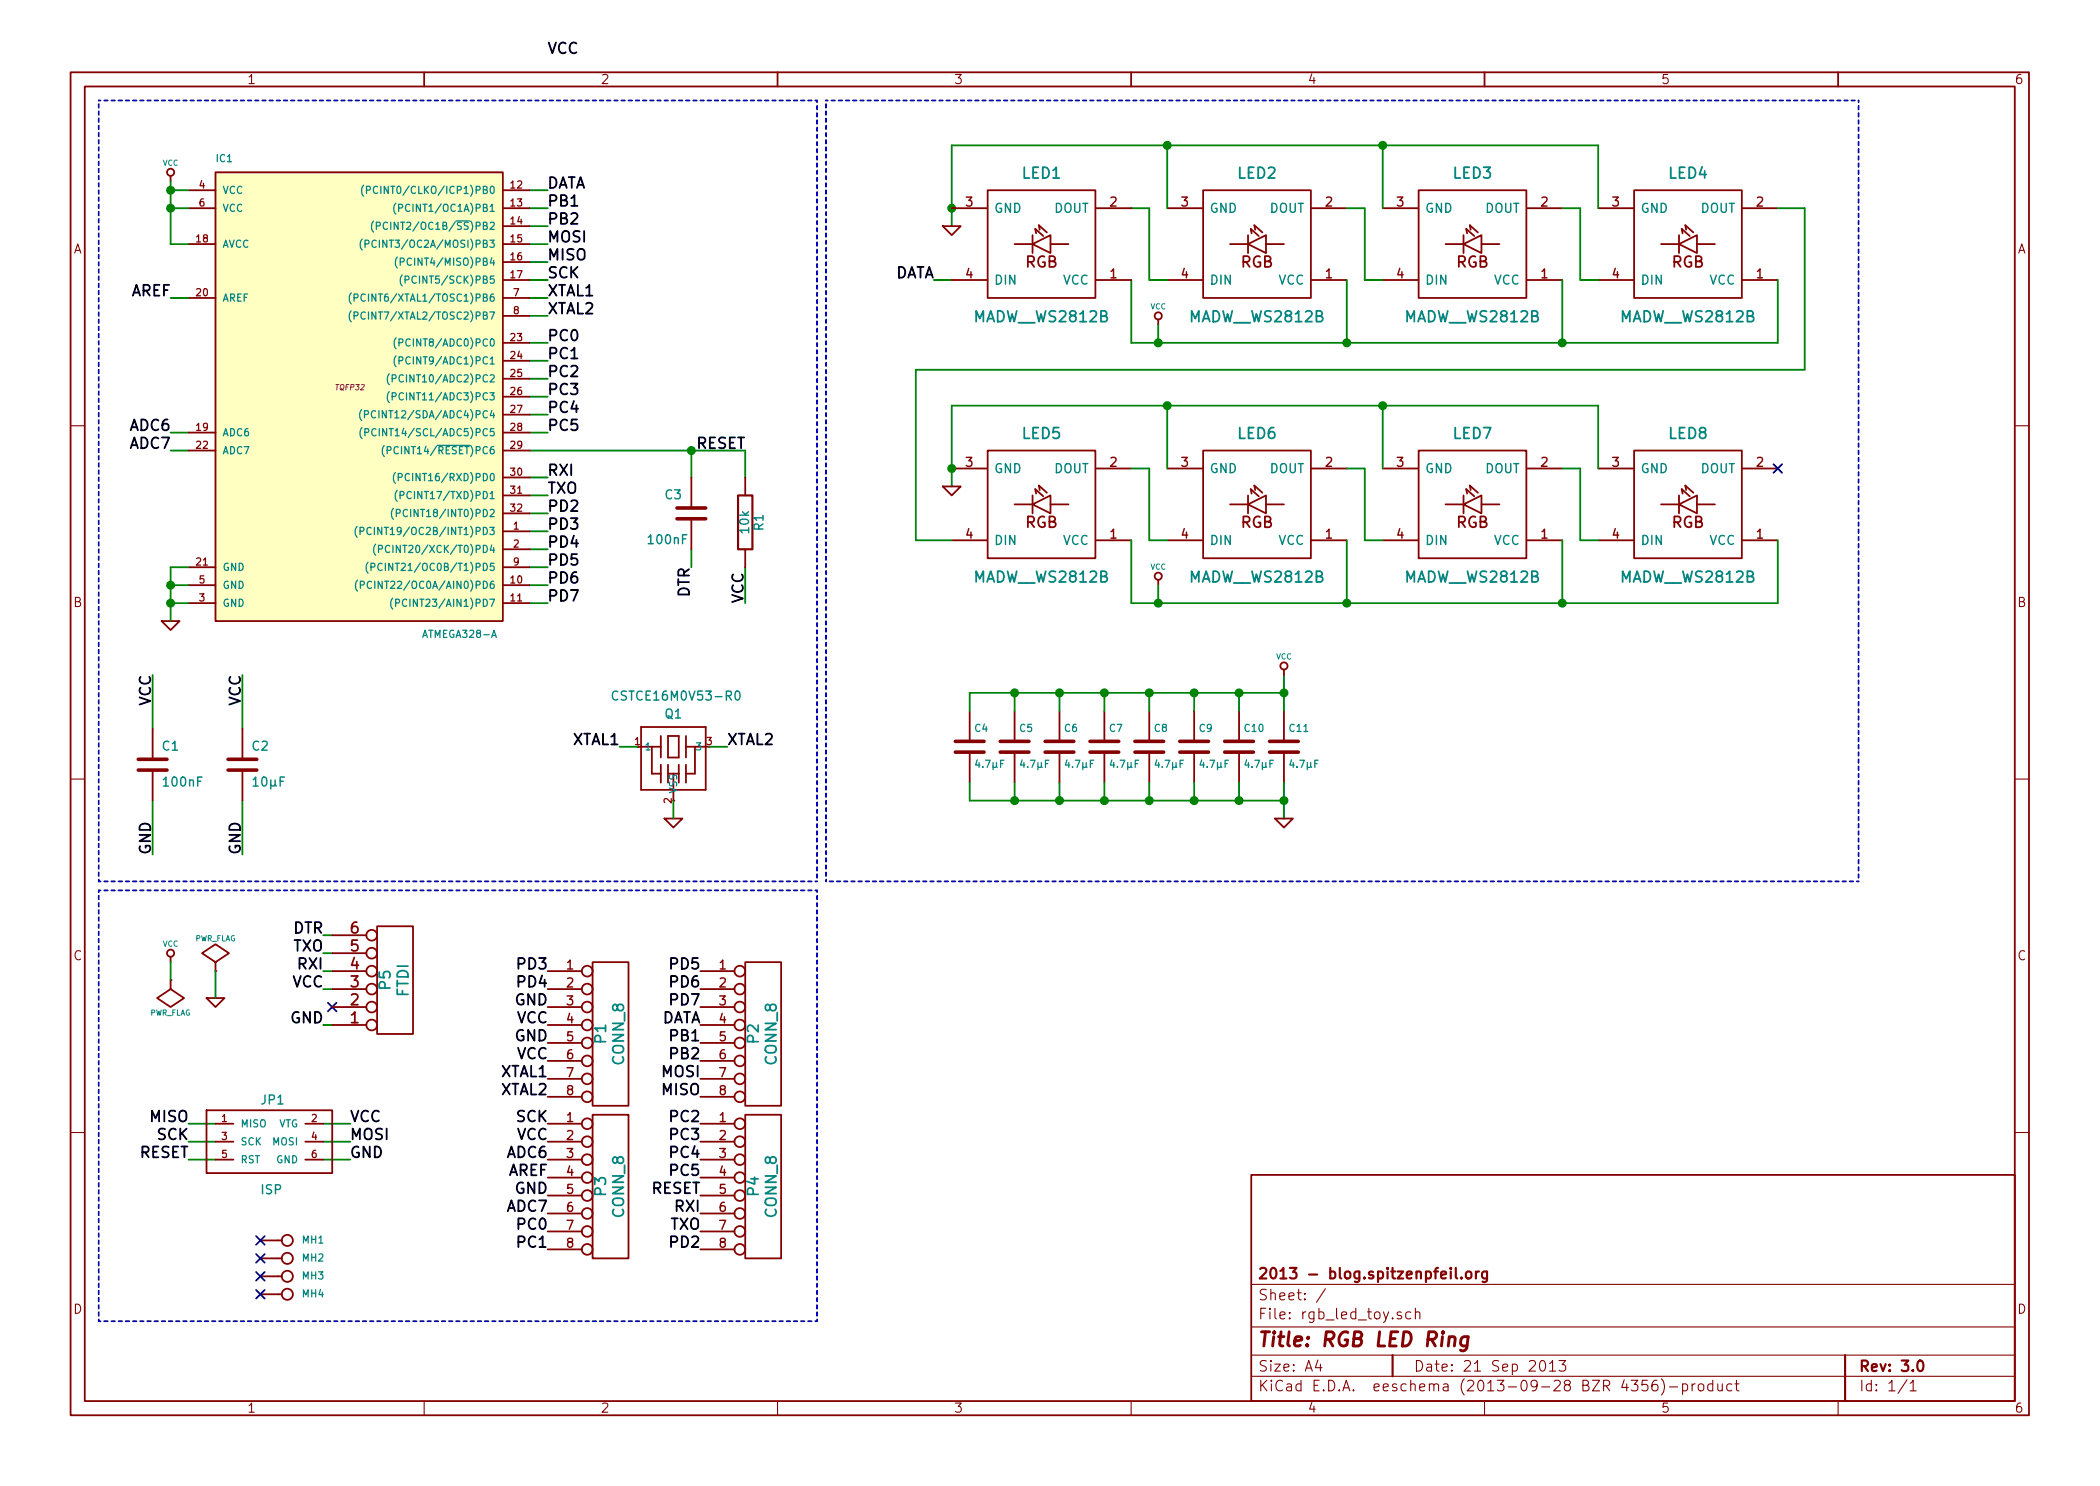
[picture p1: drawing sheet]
EESchema Schematic File Version 2
LIBS:power
LIBS:atmega8_168_328_TQFP
LIBS:my_parts
LIBS:ref-packages
LIBS:device
LIBS:conn
LIBS:linear
LIBS:regul
LIBS:74xx
LIBS:cmos4000
LIBS:adc-dac
LIBS:memory
LIBS:xilinx
LIBS:special
LIBS:microcontrollers
LIBS:dsp
LIBS:microchip
LIBS:analog_switches
LIBS:motorola
LIBS:texas
LIBS:intel
LIBS:audio
LIBS:interface
LIBS:digital-audio
LIBS:philips
LIBS:display
LIBS:cypress
LIBS:siliconi
LIBS:contrib
LIBS:valves
LIBS:atmel
LIBS:murata-resonators
LIBS:rgb_led_toy-cache
EELAYER 24 0
EELAYER END
$Descr A4 11693 8268
encoding utf-8
Sheet 1 1
Title "RGB LED Ring"
Date "21 Sep 2013"
Rev "3.0"
Comp "2013 - blog.spitzenpfeil.org"
Comment1 ""
Comment2 ""
Comment3 ""
Comment4 ""
$EndDescr
Wire Wire Line
	3050 2850 2950 2850
Connection ~ 3850 2500
Wire Wire Line
	3850 2650 3850 2500
Wire Wire Line
	2950 2650 3050 2650
Wire Wire Line
	1850 5500 1800 5500
Wire Wire Line
	1850 5300 1800 5300
Wire Wire Line
	2950 2400 3050 2400
Wire Wire Line
	2950 2200 3050 2200
Wire Wire Line
	3050 2000 2950 2000
Wire Wire Line
	2950 1450 3050 1450
Wire Wire Line
	1200 6350 1050 6350
Wire Wire Line
	1800 6450 1950 6450
Wire Wire Line
	1800 6250 1950 6250
Wire Notes Line
	4550 550  550  550 
Wire Notes Line
	4550 550  4550 4900
Wire Notes Line
	4550 4900 550  4900
Wire Notes Line
	550  4900 550  550 
Wire Wire Line
	4150 2500 4150 2650
Wire Wire Line
	2950 2500 4150 2500
Wire Wire Line
	1350 4050 1350 3750
Wire Wire Line
	850  4450 850  4750
Wire Wire Line
	850  4050 850  3750
Wire Wire Line
	1350 4450 1350 4750
Wire Wire Line
	4150 3350 4150 3150
Wire Wire Line
	1950 6350 1800 6350
Wire Wire Line
	1050 6250 1200 6250
Wire Wire Line
	1050 6450 1200 6450
Wire Wire Line
	3050 1350 2950 1350
Wire Wire Line
	3050 1550 2950 1550
Wire Wire Line
	2950 1900 3050 1900
Wire Wire Line
	2950 2100 3050 2100
Wire Wire Line
	3050 2300 2950 2300
Wire Wire Line
	1800 5200 1850 5200
Wire Wire Line
	1800 5400 1850 5400
Wire Wire Line
	1850 5700 1800 5700
Wire Wire Line
	3050 2750 2950 2750
Wire Wire Line
	3850 3050 3850 3150
Wire Notes Line
	550  7350 550  4950
Text Label 3050 2850 0    60   ~ 0
PD2
Text Label 1800 5300 2    60   ~ 0
TXO
Text Label 1800 5400 2    60   ~ 0
RXI
Text Label 1800 5500 2    60   ~ 0
VCC
Text Label 1800 5200 2    60   ~ 0
DTR
Text Label 3850 3150 3    60   ~ 0
DTR
$Comp
L C C3
U 1 1
P 3850 2850
F 0 "C3" H 3700 2950 50  0000 L CNN
F 1 "100nF" H 3600 2700 50  0000 L CNN
F 2 "" H 3850 2850 60  0001 C CNN
F 3 "" H 3850 2850 60  0001 C CNN
	1    3850 2850
	1    0    0    -1  
$EndComp
Text Label 3050 2750 0    60   ~ 0
TXO
Text Label 3050 2650 0    60   ~ 0
RXI
NoConn ~ 1850 5600
Text Label 1800 5700 2    60   ~ 0
GND
$Comp
L CONN_6 P5
U 1 1
P 2200 5450
F 0 "P5" V 2150 5450 60  0000 C CNN
F 1 "FTDI" V 2250 5450 60  0000 C CNN
F 2 "" H 2200 5450 60  0001 C CNN
F 3 "" H 2200 5450 60  0001 C CNN
	1    2200 5450
	1    0    0    1   
$EndComp
Text Label 3050 2100 0    60   ~ 0
PC2
Text Label 3050 2200 0    60   ~ 0
PC3
Text Label 3050 2000 0    60   ~ 0
PC1
Text Label 3050 1900 0    60   ~ 0
PC0
$Comp
L CONN_1 MH4
U 1 1
P 1600 7200
F 0 "MH4" H 1680 7200 40  0000 L CNN
F 1 "CONN_1" H 1600 7255 30  0001 C CNN
F 2 "" H 1600 7200 60  0001 C CNN
F 3 "" H 1600 7200 60  0001 C CNN
	1    1600 7200
	1    0    0    -1  
$EndComp
$Comp
L CONN_1 MH3
U 1 1
P 1600 7100
F 0 "MH3" H 1680 7100 40  0000 L CNN
F 1 "CONN_1" H 1600 7155 30  0001 C CNN
F 2 "" H 1600 7100 60  0001 C CNN
F 3 "" H 1600 7100 60  0001 C CNN
	1    1600 7100
	1    0    0    -1  
$EndComp
$Comp
L CONN_1 MH2
U 1 1
P 1600 7000
F 0 "MH2" H 1680 7000 40  0000 L CNN
F 1 "CONN_1" H 1600 7055 30  0001 C CNN
F 2 "" H 1600 7000 60  0001 C CNN
F 3 "" H 1600 7000 60  0001 C CNN
	1    1600 7000
	1    0    0    -1  
$EndComp
$Comp
L CONN_1 MH1
U 1 1
P 1600 6900
F 0 "MH1" H 1680 6900 40  0000 L CNN
F 1 "CONN_1" H 1600 6955 30  0001 C CNN
F 2 "" H 1600 6900 60  0001 C CNN
F 3 "" H 1600 6900 60  0001 C CNN
	1    1600 6900
	1    0    0    -1  
$EndComp
$Comp
L MADW__AVR_ISP JP1
U 1 1
P 1500 6350
F 0 "JP1" H 1450 6550 50  0000 L BNN
F 1 "ISP" H 1450 6050 50  0000 L BNN
F 2 "" H 1500 6350 60  0001 C CNN
F 3 "" H 1500 6350 60  0001 C CNN
	1    1500 6350
	1    0    0    -1  
$EndComp
Text Label 3050 1550 0    60   ~ 0
SCK
Text Label 3050 1450 0    60   ~ 0
MISO
Text Label 3050 1350 0    60   ~ 0
MOSI
Text Label 1350 4750 1    60   ~ 0
GND
Text Label 1350 3750 3    60   ~ 0
VCC
$Comp
L C C2
U 1 1
P 1350 4250
F 0 "C2" H 1400 4350 50  0000 L CNN
F 1 "10µF" H 1400 4150 50  0000 L CNN
F 2 "" H 1350 4250 60  0001 C CNN
F 3 "" H 1350 4250 60  0001 C CNN
	1    1350 4250
	1    0    0    -1  
$EndComp
Text Label 850  4750 1    60   ~ 0
GND
Text Label 850  3750 3    60   ~ 0
VCC
$Comp
L C C1
U 1 1
P 850 4250
F 0 "C1" H 900 4350 50  0000 L CNN
F 1 "100nF" H 900 4150 50  0000 L CNN
F 2 "" H 850 4250 60  0001 C CNN
F 3 "" H 850 4250 60  0001 C CNN
	1    850  4250
	1    0    0    -1  
$EndComp
Text Label 4150 3350 1    60   ~ 0
VCC
$Comp
L R R1
U 1 1
P 4150 2900
F 0 "R1" V 4230 2900 50  0000 C CNN
F 1 "10k" V 4150 2900 50  0000 C CNN
F 2 "" H 4150 2900 60  0001 C CNN
F 3 "" H 4150 2900 60  0001 C CNN
	1    4150 2900
	1    0    0    -1  
$EndComp
Text Label 4150 2500 2    60   ~ 0
RESET
Text Label 1050 6450 2    60   ~ 0
RESET
Text Label 1050 6350 2    60   ~ 0
SCK
Text Label 1050 6250 2    60   ~ 0
MISO
Text Label 1950 6350 0    60   ~ 0
MOSI
Text Label 1950 6450 0    60   ~ 0
GND
Text Label 1950 6250 0    60   ~ 0
VCC
$Comp
L GND #PWR01
U 1 1
P 950 3450
F 0 "#PWR01" H 950 3450 30  0001 C CNN
F 1 "GND" H 950 3380 30  0001 C CNN
F 2 "" H 950 3450 60  0001 C CNN
F 3 "" H 950 3450 60  0001 C CNN
	1    950  3450
	1    0    0    -1  
$EndComp
Text Label 3050 300  0    60   ~ 0
VCC
$Comp
L VCC #PWR02
U 1 1
P 950 1000
F 0 "#PWR02" H 950 1100 30  0001 C CNN
F 1 "VCC" H 950 1100 30  0000 C CNN
F 2 "" H 950 1000 60  0001 C CNN
F 3 "" H 950 1000 60  0001 C CNN
	1    950  1000
	1    0    0    -1  
$EndComp
Wire Notes Line
	550  4950 4550 4950
$Comp
L MADW__WS2812B LED2
U 1 1
P 7000 1350
F 0 "LED2" V 7400 1350 60  0000 C CNN
F 1 "MADW__WS2812B" V 6600 1350 60  0000 C CNN
F 2 "" H 7000 1300 60  0000 C CNN
F 3 "" H 7000 1300 60  0000 C CNN
	1    7000 1350
	0    -1   -1   0   
$EndComp
$Comp
L MADW__WS2812B LED3
U 1 1
P 8200 1350
F 0 "LED3" V 8600 1350 60  0000 C CNN
F 1 "MADW__WS2812B" V 7800 1350 60  0000 C CNN
F 2 "" H 8200 1300 60  0000 C CNN
F 3 "" H 8200 1300 60  0000 C CNN
	1    8200 1350
	0    -1   -1   0   
$EndComp
$Comp
L MADW__WS2812B LED4
U 1 1
P 9400 1350
F 0 "LED4" V 9800 1350 60  0000 C CNN
F 1 "MADW__WS2812B" V 9000 1350 60  0000 C CNN
F 2 "" H 9400 1300 60  0000 C CNN
F 3 "" H 9400 1300 60  0000 C CNN
	1    9400 1350
	0    -1   -1   0   
$EndComp
$Comp
L MADW__WS2812B LED5
U 1 1
P 5800 2800
F 0 "LED5" V 6200 2800 60  0000 C CNN
F 1 "MADW__WS2812B" V 5400 2800 60  0000 C CNN
F 2 "" H 5800 2750 60  0000 C CNN
F 3 "" H 5800 2750 60  0000 C CNN
	1    5800 2800
	0    -1   -1   0   
$EndComp
$Comp
L MADW__WS2812B LED6
U 1 1
P 7000 2800
F 0 "LED6" V 7400 2800 60  0000 C CNN
F 1 "MADW__WS2812B" V 6600 2800 60  0000 C CNN
F 2 "" H 7000 2750 60  0000 C CNN
F 3 "" H 7000 2750 60  0000 C CNN
	1    7000 2800
	0    -1   -1   0   
$EndComp
$Comp
L MADW__WS2812B LED7
U 1 1
P 8200 2800
F 0 "LED7" V 8600 2800 60  0000 C CNN
F 1 "MADW__WS2812B" V 7800 2800 60  0000 C CNN
F 2 "" H 8200 2750 60  0000 C CNN
F 3 "" H 8200 2750 60  0000 C CNN
	1    8200 2800
	0    -1   -1   0   
$EndComp
$Comp
L MADW__WS2812B LED8
U 1 1
P 9400 2800
F 0 "LED8" V 9800 2800 60  0000 C CNN
F 1 "MADW__WS2812B" V 9000 2800 60  0000 C CNN
F 2 "" H 9400 2750 60  0000 C CNN
F 3 "" H 9400 2750 60  0000 C CNN
	1    9400 2800
	0    -1   -1   0   
$EndComp
Wire Wire Line
	6300 1150 6400 1150
Wire Wire Line
	6400 1150 6400 1550
Wire Wire Line
	6400 1550 6500 1550
Wire Wire Line
	7500 1150 7600 1150
Wire Wire Line
	7600 1150 7600 1550
Wire Wire Line
	7600 1550 7700 1550
Wire Wire Line
	8700 1150 8800 1150
Wire Wire Line
	8800 1150 8800 1550
Wire Wire Line
	8800 1550 8900 1550
Wire Wire Line
	6300 2600 6400 2600
Wire Wire Line
	6400 3000 6500 3000
Wire Wire Line
	6400 2600 6400 3000
Wire Wire Line
	7500 2600 7600 2600
Wire Wire Line
	7600 2600 7600 3000
Wire Wire Line
	7600 3000 7700 3000
Wire Wire Line
	8700 2600 8800 2600
Wire Wire Line
	8800 2600 8800 3000
Wire Wire Line
	8800 3000 8900 3000
Wire Wire Line
	6300 1550 6300 1900
Wire Wire Line
	6300 1900 9900 1900
Wire Wire Line
	7500 1900 7500 1550
Wire Wire Line
	8700 1900 8700 1550
Connection ~ 7500 1900
Wire Wire Line
	9900 1900 9900 1550
Connection ~ 8700 1900
Wire Wire Line
	6300 3000 6300 3350
Wire Wire Line
	6300 3350 9900 3350
Wire Wire Line
	8700 3350 8700 3000
Wire Wire Line
	9900 3350 9900 3000
Connection ~ 8700 3350
Wire Wire Line
	5300 800  5300 1250
Wire Wire Line
	5300 800  8900 800 
Wire Wire Line
	7700 800  7700 1150
Connection ~ 6500 800 
Wire Wire Line
	8900 800  8900 1150
Connection ~ 7700 800 
Wire Wire Line
	5300 2250 8900 2250
Wire Wire Line
	6500 2250 6500 2600
Wire Wire Line
	7700 2250 7700 2600
Connection ~ 6500 2250
Wire Wire Line
	8900 2250 8900 2600
Connection ~ 7700 2250
Wire Wire Line
	10050 1150 10050 2050
Wire Wire Line
	10050 2050 5100 2050
Wire Wire Line
	5100 2050 5100 3000
Wire Wire Line
	5100 3000 5300 3000
$Comp
L VCC #PWR03
U 1 1
P 6450 1800
F 0 "#PWR03" H 6450 1900 30  0001 C CNN
F 1 "VCC" H 6450 1900 30  0000 C CNN
F 2 "" H 6450 1800 60  0000 C CNN
F 3 "" H 6450 1800 60  0000 C CNN
	1    6450 1800
	1    0    0    -1  
$EndComp
$Comp
L VCC #PWR04
U 1 1
P 6450 3250
F 0 "#PWR04" H 6450 3350 30  0001 C CNN
F 1 "VCC" H 6450 3350 30  0000 C CNN
F 2 "" H 6450 3250 60  0000 C CNN
F 3 "" H 6450 3250 60  0000 C CNN
	1    6450 3250
	1    0    0    -1  
$EndComp
Wire Wire Line
	6450 1800 6450 1900
Connection ~ 6450 1900
Wire Wire Line
	6450 3250 6450 3350
Connection ~ 6450 3350
Connection ~ 5300 1150
Connection ~ 5300 2600
Text Label 3050 1050 0    60   ~ 0
DATA
Wire Wire Line
	2950 1050 3050 1050
Wire Wire Line
	5300 1550 5200 1550
Text Label 5200 1550 2    60   ~ 0
DATA
Wire Wire Line
	7500 3000 7500 3350
Connection ~ 7500 3350
$Comp
L C C4
U 1 1
P 5400 4150
F 0 "C4" H 5425 4250 40  0000 L CNN
F 1 "4.7µF" H 5425 4050 40  0000 L CNN
F 2 "" H 5438 4000 30  0000 C CNN
F 3 "" H 5400 4150 60  0000 C CNN
	1    5400 4150
	1    0    0    -1  
$EndComp
$Comp
L C C5
U 1 1
P 5650 4150
F 0 "C5" H 5675 4250 40  0000 L CNN
F 1 "4.7µF" H 5675 4050 40  0000 L CNN
F 2 "" H 5688 4000 30  0000 C CNN
F 3 "" H 5650 4150 60  0000 C CNN
	1    5650 4150
	1    0    0    -1  
$EndComp
$Comp
L C C6
U 1 1
P 5900 4150
F 0 "C6" H 5925 4250 40  0000 L CNN
F 1 "4.7µF" H 5925 4050 40  0000 L CNN
F 2 "" H 5938 4000 30  0000 C CNN
F 3 "" H 5900 4150 60  0000 C CNN
	1    5900 4150
	1    0    0    -1  
$EndComp
$Comp
L C C7
U 1 1
P 6150 4150
F 0 "C7" H 6175 4250 40  0000 L CNN
F 1 "4.7µF" H 6175 4050 40  0000 L CNN
F 2 "" H 6188 4000 30  0000 C CNN
F 3 "" H 6150 4150 60  0000 C CNN
	1    6150 4150
	1    0    0    -1  
$EndComp
$Comp
L C C8
U 1 1
P 6400 4150
F 0 "C8" H 6425 4250 40  0000 L CNN
F 1 "4.7µF" H 6425 4050 40  0000 L CNN
F 2 "" H 6438 4000 30  0000 C CNN
F 3 "" H 6400 4150 60  0000 C CNN
	1    6400 4150
	1    0    0    -1  
$EndComp
$Comp
L C C9
U 1 1
P 6650 4150
F 0 "C9" H 6675 4250 40  0000 L CNN
F 1 "4.7µF" H 6675 4050 40  0000 L CNN
F 2 "" H 6688 4000 30  0000 C CNN
F 3 "" H 6650 4150 60  0000 C CNN
	1    6650 4150
	1    0    0    -1  
$EndComp
$Comp
L C C10
U 1 1
P 6900 4150
F 0 "C10" H 6925 4250 40  0000 L CNN
F 1 "4.7µF" H 6925 4050 40  0000 L CNN
F 2 "" H 6938 4000 30  0000 C CNN
F 3 "" H 6900 4150 60  0000 C CNN
	1    6900 4150
	1    0    0    -1  
$EndComp
$Comp
L C C11
U 1 1
P 7150 4150
F 0 "C11" H 7175 4250 40  0000 L CNN
F 1 "4.7µF" H 7175 4050 40  0000 L CNN
F 2 "" H 7188 4000 30  0000 C CNN
F 3 "" H 7150 4150 60  0000 C CNN
	1    7150 4150
	1    0    0    -1  
$EndComp
Wire Wire Line
	5400 4350 5400 4450
Wire Wire Line
	5650 4350 5650 4450
Connection ~ 5650 4450
Wire Wire Line
	5900 4350 5900 4450
Connection ~ 5900 4450
Wire Wire Line
	6150 4450 6150 4350
Connection ~ 6150 4450
Wire Wire Line
	6400 4450 6400 4350
Connection ~ 6400 4450
Wire Wire Line
	6650 4450 6650 4350
Connection ~ 6650 4450
Wire Wire Line
	6900 4450 6900 4350
Connection ~ 6900 4450
Wire Wire Line
	7150 4350 7150 4550
Wire Wire Line
	5400 4450 7150 4450
Wire Wire Line
	5400 3950 5400 3850
Wire Wire Line
	5400 3850 7150 3850
Wire Wire Line
	7150 3750 7150 3950
Wire Wire Line
	6900 3950 6900 3850
Connection ~ 6900 3850
Wire Wire Line
	6650 3850 6650 3950
Connection ~ 6650 3850
Wire Wire Line
	6400 3850 6400 3950
Connection ~ 6400 3850
Wire Wire Line
	6150 3850 6150 3950
Connection ~ 6150 3850
Wire Wire Line
	5900 3850 5900 3950
Connection ~ 5900 3850
Wire Wire Line
	5650 3850 5650 3950
Connection ~ 5650 3850
Connection ~ 7150 4450
$Comp
L VCC #PWR05
U 1 1
P 7150 3750
F 0 "#PWR05" H 7150 3850 30  0001 C CNN
F 1 "VCC" H 7150 3850 30  0000 C CNN
F 2 "" H 7150 3750 60  0000 C CNN
F 3 "" H 7150 3750 60  0000 C CNN
	1    7150 3750
	1    0    0    -1  
$EndComp
Connection ~ 7150 3850
NoConn ~ 9900 2600
Wire Wire Line
	9900 1150 10050 1150
Wire Wire Line
	5300 2250 5300 2700
Wire Wire Line
	6500 1150 6500 800 
$Comp
L VCC #PWR06
U 1 1
P 950 5350
F 0 "#PWR06" H 950 5450 30  0001 C CNN
F 1 "VCC" H 950 5450 30  0000 C CNN
F 2 "" H 950 5350 60  0000 C CNN
F 3 "" H 950 5350 60  0000 C CNN
	1    950  5350
	1    0    0    -1  
$EndComp
$Comp
L GND #PWR07
U 1 1
P 1200 5550
F 0 "#PWR07" H 1200 5550 30  0001 C CNN
F 1 "GND" H 1200 5480 30  0001 C CNN
F 2 "" H 1200 5550 60  0000 C CNN
F 3 "" H 1200 5550 60  0000 C CNN
	1    1200 5550
	1    0    0    -1  
$EndComp
$Comp
L PWR_FLAG #FLG08
U 1 1
P 950 5450
F 0 "#FLG08" H 950 5545 30  0001 C CNN
F 1 "PWR_FLAG" H 950 5630 30  0000 C CNN
F 2 "" H 950 5450 60  0000 C CNN
F 3 "" H 950 5450 60  0000 C CNN
	1    950  5450
	-1   0    0    1   
$EndComp
$Comp
L PWR_FLAG #FLG09
U 1 1
P 1200 5400
F 0 "#FLG09" H 1200 5495 30  0001 C CNN
F 1 "PWR_FLAG" H 1200 5580 30  0000 C CNN
F 2 "" H 1200 5400 60  0000 C CNN
F 3 "" H 1200 5400 60  0000 C CNN
	1    1200 5400
	1    0    0    -1  
$EndComp
Wire Wire Line
	950  5350 950  5450
Wire Wire Line
	1200 5400 1200 5550
NoConn ~ 1450 6900
NoConn ~ 1450 7000
NoConn ~ 1450 7100
NoConn ~ 1450 7200
$Comp
L CONN_8 P1
U 1 1
P 3400 5750
F 0 "P1" V 3350 5750 60  0000 C CNN
F 1 "CONN_8" V 3450 5750 60  0000 C CNN
F 2 "" H 3400 5750 60  0000 C CNN
F 3 "" H 3400 5750 60  0000 C CNN
	1    3400 5750
	1    0    0    -1  
$EndComp
$Comp
L CONN_8 P3
U 1 1
P 3400 6600
F 0 "P3" V 3350 6600 60  0000 C CNN
F 1 "CONN_8" V 3450 6600 60  0000 C CNN
F 2 "" H 3400 6600 60  0000 C CNN
F 3 "" H 3400 6600 60  0000 C CNN
	1    3400 6600
	1    0    0    -1  
$EndComp
$Comp
L CONN_8 P2
U 1 1
P 4250 5750
F 0 "P2" V 4200 5750 60  0000 C CNN
F 1 "CONN_8" V 4300 5750 60  0000 C CNN
F 2 "" H 4250 5750 60  0000 C CNN
F 3 "" H 4250 5750 60  0000 C CNN
	1    4250 5750
	1    0    0    -1  
$EndComp
$Comp
L CONN_8 P4
U 1 1
P 4250 6600
F 0 "P4" V 4200 6600 60  0000 C CNN
F 1 "CONN_8" V 4300 6600 60  0000 C CNN
F 2 "" H 4250 6600 60  0000 C CNN
F 3 "" H 4250 6600 60  0000 C CNN
	1    4250 6600
	1    0    0    -1  
$EndComp
Text Label 3050 5400 2    60   ~ 0
PD3
Text Label 3050 5500 2    60   ~ 0
PD4
Text Label 3050 5600 2    60   ~ 0
GND
Text Label 3050 5800 2    60   ~ 0
GND
Text Label 3050 5700 2    60   ~ 0
VCC
Text Label 3050 5900 2    60   ~ 0
VCC
Text Label 3050 6000 2    60   ~ 0
XTAL1
Text Label 3050 6100 2    60   ~ 0
XTAL2
Text Label 3900 5400 2    60   ~ 0
PD5
Text Label 3900 5500 2    60   ~ 0
PD6
Text Label 3900 5600 2    60   ~ 0
PD7
Text Label 3900 5700 2    60   ~ 0
DATA
Text Label 3900 5800 2    60   ~ 0
PB1
Text Label 3900 5900 2    60   ~ 0
PB2
Text Label 3900 6000 2    60   ~ 0
MOSI
Text Label 3900 6100 2    60   ~ 0
MISO
Text Label 3050 6250 2    60   ~ 0
SCK
Text Label 3050 6350 2    60   ~ 0
VCC
Text Label 3050 6450 2    60   ~ 0
ADC6
Text Label 3050 6550 2    60   ~ 0
AREF
Text Label 3050 6650 2    60   ~ 0
GND
Text Label 3050 6750 2    60   ~ 0
ADC7
Text Label 3050 6850 2    60   ~ 0
PC0
Text Label 3050 6950 2    60   ~ 0
PC1
Text Label 3900 6250 2    60   ~ 0
PC2
Text Label 3900 6350 2    60   ~ 0
PC3
Text Label 3900 6450 2    60   ~ 0
PC4
Text Label 3900 6550 2    60   ~ 0
PC5
Text Label 3900 6650 2    60   ~ 0
RESET
Text Label 3900 6750 2    60   ~ 0
RXI
Text Label 3900 6850 2    60   ~ 0
TXO
Text Label 3900 6950 2    60   ~ 0
PD2
Text Label 3050 2950 0    60   ~ 0
PD3
Text Label 3050 3050 0    60   ~ 0
PD4
Text Label 3050 3150 0    60   ~ 0
PD5
Text Label 3050 3250 0    60   ~ 0
PD6
Text Label 3050 3350 0    60   ~ 0
PD7
Text Label 950  2400 2    60   ~ 0
ADC6
Text Label 950  2500 2    60   ~ 0
ADC7
Text Label 3050 2300 0    60   ~ 0
PC4
Text Label 3050 2400 0    60   ~ 0
PC5
Text Label 3050 1150 0    60   ~ 0
PB1
Text Label 3050 1250 0    60   ~ 0
PB2
Text Label 3050 1650 0    60   ~ 0
XTAL1
Text Label 3050 1750 0    60   ~ 0
XTAL2
Wire Wire Line
	2950 1150 3050 1150
Wire Wire Line
	2950 1250 3050 1250
Wire Wire Line
	2950 1650 3050 1650
Wire Wire Line
	2950 1750 3050 1750
Text Label 950  1650 2    60   ~ 0
AREF
Wire Wire Line
	3050 2950 2950 2950
Wire Wire Line
	3050 3050 2950 3050
Wire Wire Line
	3050 3150 2950 3150
Wire Wire Line
	3050 3250 2950 3250
Wire Wire Line
	3050 3350 2950 3350
Wire Wire Line
	950  2400 1050 2400
Wire Wire Line
	950  2500 1050 2500
$Comp
L MADW__WS2812B LED1
U 1 1
P 5800 1350
F 0 "LED1" V 6200 1350 60  0000 C CNN
F 1 "MADW__WS2812B" V 5400 1350 60  0000 C CNN
F 2 "" H 5800 1300 60  0000 C CNN
F 3 "" H 5800 1300 60  0000 C CNN
	1    5800 1350
	0    -1   -1   0   
$EndComp
$Comp
L GND #PWR010
U 1 1
P 5300 2700
F 0 "#PWR010" H 5300 2700 30  0001 C CNN
F 1 "GND" H 5300 2630 30  0001 C CNN
F 2 "" H 5300 2700 60  0000 C CNN
F 3 "" H 5300 2700 60  0000 C CNN
	1    5300 2700
	1    0    0    -1  
$EndComp
$Comp
L GND #PWR011
U 1 1
P 5300 1250
F 0 "#PWR011" H 5300 1250 30  0001 C CNN
F 1 "GND" H 5300 1180 30  0001 C CNN
F 2 "" H 5300 1250 60  0000 C CNN
F 3 "" H 5300 1250 60  0000 C CNN
	1    5300 1250
	1    0    0    -1  
$EndComp
$Comp
L GND #PWR012
U 1 1
P 7150 4550
F 0 "#PWR012" H 7150 4550 30  0001 C CNN
F 1 "GND" H 7150 4480 30  0001 C CNN
F 2 "" H 7150 4550 60  0000 C CNN
F 3 "" H 7150 4550 60  0000 C CNN
	1    7150 4550
	1    0    0    -1  
$EndComp
Wire Notes Line
	4550 4950 4550 7350
Wire Notes Line
	4550 7350 550  7350
Wire Notes Line
	4600 550  10350 550 
Wire Notes Line
	10350 550  10350 4900
Wire Notes Line
	10350 4900 4600 4900
Wire Notes Line
	4600 4900 4600 550 
$Comp
L ATMEGA328-A IC1
U 1 1
P 1950 2150
F 0 "IC1" H 1200 3400 40  0000 L BNN
F 1 "ATMEGA328-A" H 2350 750 40  0000 L BNN
F 2 "TQFP32" H 1950 2150 30  0000 C CIN
F 3 "" H 1950 2150 60  0000 C CNN
	1    1950 2150
	1    0    0    -1  
$EndComp
Wire Wire Line
	950  1000 950  1350
Wire Wire Line
	950  1350 1050 1350
Wire Wire Line
	1050 1150 950  1150
Connection ~ 950  1150
Wire Wire Line
	950  1050 1050 1050
Connection ~ 950  1050
Wire Wire Line
	950  1650 1050 1650
Wire Wire Line
	1050 3150 950  3150
Wire Wire Line
	950  3150 950  3450
Wire Wire Line
	950  3350 1050 3350
Connection ~ 950  3350
Wire Wire Line
	1050 3250 950  3250
Connection ~ 950  3250
$Comp
L CSTLA_T Q1
U 1 1
P 3750 4150
F 0 "Q1" H 3700 4300 50  0000 L BNN
F 1 "CSTCE16M0V53-R0" H 3400 4400 50  0000 L BNN
F 2 "murata-resonators-CSTLA_T" H 3750 4300 50  0001 C CNN
F 3 "" H 3750 4150 60  0000 C CNN
	1    3750 4150
	1    0    0    -1  
$EndComp
$Comp
L GND #PWR013
U 1 1
P 3750 4550
F 0 "#PWR013" H 3750 4550 30  0001 C CNN
F 1 "GND" H 3750 4480 30  0001 C CNN
F 2 "" H 3750 4550 60  0000 C CNN
F 3 "" H 3750 4550 60  0000 C CNN
	1    3750 4550
	1    0    0    -1  
$EndComp
Wire Wire Line
	3750 4450 3750 4550
Text Label 3450 4150 2    60   ~ 0
XTAL1
Text Label 4050 4150 0    60   ~ 0
XTAL2
Wire Wire Line
	3950 4150 4050 4150
Wire Wire Line
	3450 4150 3550 4150
$EndSCHEMATC
